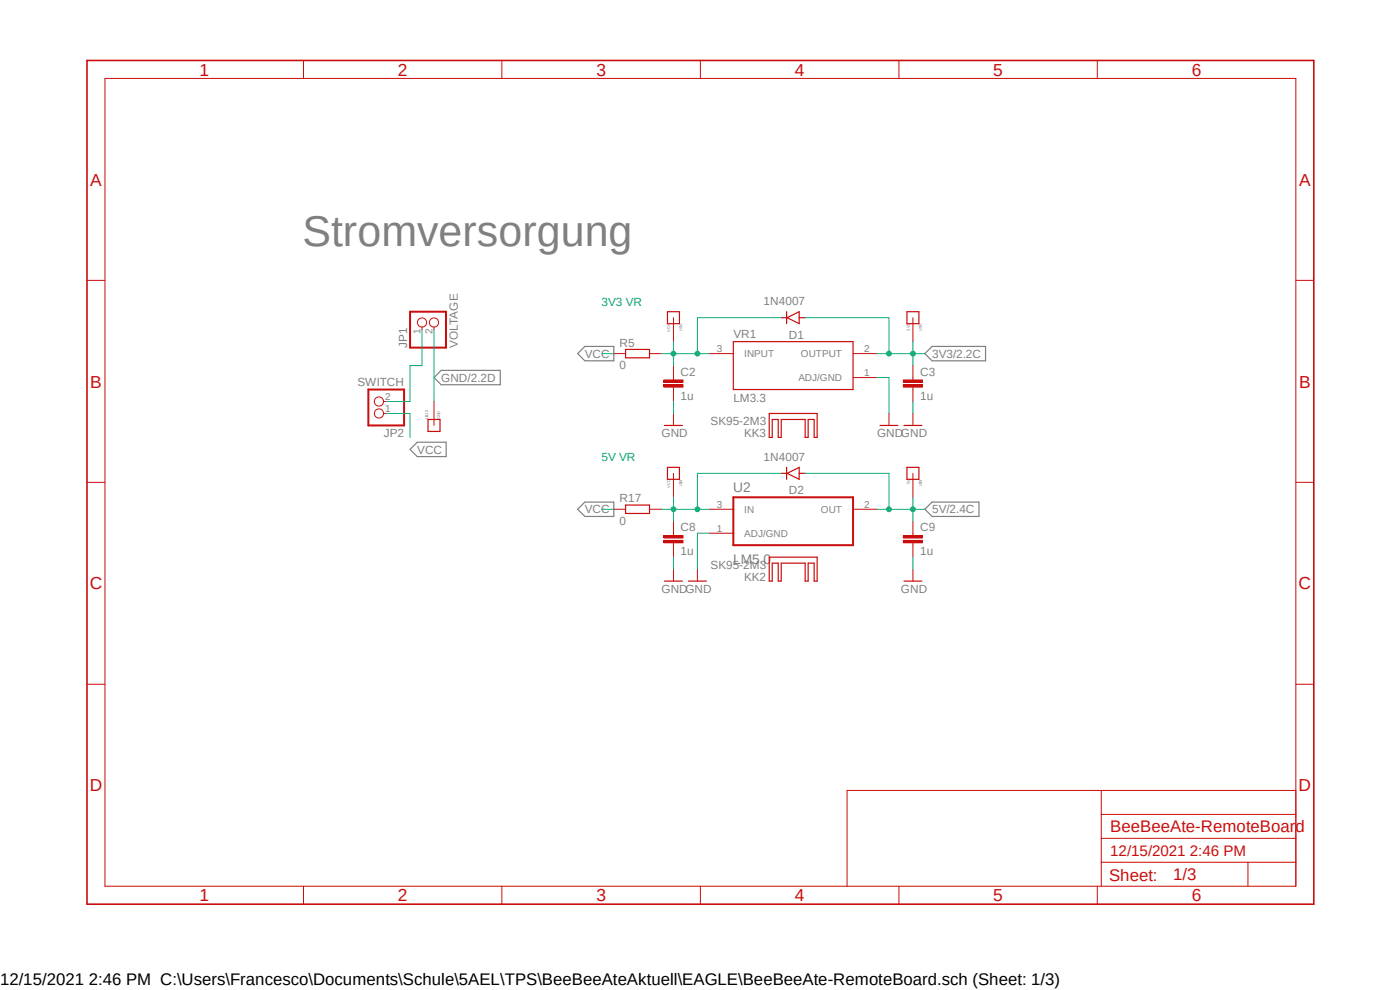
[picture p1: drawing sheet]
<svg xmlns="http://www.w3.org/2000/svg" width="297mm" height="210mm" viewBox="0 0 297 210" stroke-linecap="round" stroke-linejoin="round" font-family="sans-serif">
<path d="M17.9 12.5l261.2 179.9M279.1 12.5l-261.2 179.9" fill="none" stroke="#fff" stroke-width=".21"/>
<path d="M122.6 75l1.5-1.5h6.1v3h-6.1zM196.2 75l1.5-1.5h11.4v3h-11.4zM88.5 93.8h6.2v3.1h-6.2l-1.5-1.6zM92.1 80.1l1.5-1.5h12.5v3h-12.5zM124.1 106.5h6.1v3.1h-6.1l-1.5-1.6zM197.7 106.5h10v3.1h-10l-1.5-1.6z" fill="none" stroke="#808080" stroke-width=".25"/>
<path d="M142.9 80.1v.5M142.9 82.1v.5" fill="none" stroke="#c90d0c" stroke-width=".21"/>
<path d="M140.8 81.6h4.1v.5h-4.1z" fill-rule="evenodd" fill="#c90d0c"/>
<path d="M140.8 81.6h4.1v.5h-4.1z" fill="none" stroke="#c90d0c" stroke-width=".21"/>
<path d="M140.8 80.6h4.1v.5h-4.1z" fill-rule="evenodd" fill="#c90d0c"/>
<path d="M142.9 77.6v2.5M140.8 80.6h4.1v.5h-4.1zM142.9 82.6v2.6M193.7 80.1v.5M193.7 82.1v.5" fill="none" stroke="#c90d0c" stroke-width=".21"/>
<path d="M191.6 81.6h4.1v.5h-4.1z" fill-rule="evenodd" fill="#c90d0c"/>
<path d="M191.6 81.6h4.1v.5h-4.1z" fill="none" stroke="#c90d0c" stroke-width=".21"/>
<path d="M191.6 80.6h4.1v.5h-4.1z" fill-rule="evenodd" fill="#c90d0c"/>
<g fill="none" stroke="#c90d0c" stroke-width=".21">
<path d="M89.5 69.4v.5M92.1 69.4v.5M130.2 75h2.5M137.8 75h2.5M142.9 67.4v5.1M150.5 75h5.1M181 75h5.1M193.7 67.4v5.1M193.7 77.6v2.5M81.4 87.7h.5M81.4 85.2h.5M92.1 85.2v5.1"/>
<path d="M142.9 87.7v2.6M181 80.1h5.1M188.6 87.7v2.6M191.6 80.6h4.1v.5h-4.1zM193.7 82.6v2.6M193.7 87.7v2.6M142.9 113.1v.5M142.9 115.1v.6"/>
<circle cx="89.5" cy="68.4" r=".98"/>
<circle cx="92.1" cy="68.4" r=".98"/>
<circle cx="80.4" cy="85.2" r=".98"/>
<circle cx="80.4" cy="87.7" r=".98"/>
</g>
<path d="M132.7 74.1h5.1v1.8h-5.1zM141.6 66.1h2.5v2.6h-2.5zM155.6 72.5h25.4v10.1h-25.4zM165.7 67.4h1.3M166.9 66.1v2.6M167 67.4l2.5-1.3v2.6zM169.5 67.4h1.3M192.4 66.1h2.5v2.6h-2.5zM90.8 89h2.5v2.5h-2.5zM141 90.3h3.8M186.7 90.3h3.8M191.8 90.3h3.8" fill="none" stroke="#c90d0c" stroke-width=".25"/>
<path d="M87 66.1h7.6v7.6h-7.6zM78.1 82.6h7.6v7.7h-7.6z" fill="none" stroke="#c90d0c" stroke-width=".42"/>
<path d="M140.8 114.6h4.1v.5h-4.1z" fill-rule="evenodd" fill="#c90d0c"/>
<path d="M140.8 114.6h4.1v.5h-4.1z" fill="none" stroke="#c90d0c" stroke-width=".21"/>
<path d="M140.8 113.6h4.1v.5h-4.1z" fill-rule="evenodd" fill="#c90d0c"/>
<path d="M140.8 113.6h4.1v.5h-4.1zM142.9 110.6v2.5M142.9 115.7v2.5M193.7 113.1v.5M193.7 115.1v.6" fill="none" stroke="#c90d0c" stroke-width=".21"/>
<path d="M191.6 114.6h4.1v.5h-4.1z" fill-rule="evenodd" fill="#c90d0c"/>
<path d="M191.6 114.6h4.1v.5h-4.1z" fill="none" stroke="#c90d0c" stroke-width=".21"/>
<path d="M191.6 113.6h4.1v.5h-4.1z" fill-rule="evenodd" fill="#c90d0c"/>
<g fill="none" stroke="#c90d0c" stroke-width=".21">
<path d="M22.3 16.6h252.6v171.4h-252.6zM64.4 12.8v3.8M106.5 12.8v3.8M148.6 12.8v3.8M190.7 12.8v3.8M232.8 12.8v3.8M18.5 59.5h3.8M274.9 59.5h3.8M18.5 102.3h3.8M130.2 108h2.5M137.8 108h2.5M142.9 100.4v5.1"/>
<path d="M150.5 108h5.1M150.5 113.1h5.1M181 108h5.1M191.6 113.6h4.1v.5h-4.1zM193.7 100.4v5.1M193.7 110.6v2.5M193.7 115.7v2.5M274.9 102.3h3.8M142.9 120.7v2.6M148 120.7v2.6M193.7 120.7v2.6M18.5 145.2h3.8"/>
<path d="M274.9 145.2h3.8M233.6 167.7v20.3M233.6 177.8h41.3M233.6 172.8h41.3M274.9 167.7h-95.2v20.3M64.4 188v3.8M106.5 188v3.8M148.6 188v3.8M190.7 188v3.8M232.8 188v3.8M233.6 182.9h41.3M264.8 182.9v5.1"/>
</g>
<path d="M141.6 99.1h2.5v2.6h-2.5zM163.2 87.7h10.2v5.1h-.7v-3.8h-1.3v3.8h-.6v-3.8h-5.1v3.8h-.6v-3.8h-1.3v3.8h-.6zM166.9 99.1v2.6M192.4 99.1h2.5v2.6h-2.5zM132.7 107.1h5.1v1.8h-5.1zM163.2 118.2h10.2v5.1h-.7v-3.8h-1.3v3.8h-.6v-3.8h-5.1v3.8h-.6v-3.8h-1.3v3.8h-.6zM165.7 100.4h1.3M167 100.4l2.5-1.3v2.6zM169.5 100.4h1.3M141 123.3h3.8M146 123.3h3.9M191.8 123.3h3.8" fill="none" stroke="#c90d0c" stroke-width=".25"/>
<path d="M155.6 105.5h25.4v10.2h-25.4z" fill="none" stroke="#c90d0c" stroke-width=".42"/>
<path d="M18.5 12.8h260.2v179h-260.2z" fill="none" stroke="#c90d0c" stroke-width=".34"/>
<path d="M127.6 75h2.6M186.1 75h10.1M193.7 75v2.6M81.9 87.7h5.1v5.1M127.6 108h2.6" fill="none" stroke="#0dab76" stroke-width=".21"/>
<circle cx="193.7" cy="75" r=".51" fill="#0dab76"/>
<g fill="none" stroke="#0dab76" stroke-width=".21">
<path d="M170.8 67.4h17.8v7.6M193.7 72.5v2.5"/>
<circle cx="193.7" cy="75" r=".51"/>
</g>
<circle cx="188.6" cy="75" r=".51" fill="#0dab76"/>
<g fill="none" stroke="#0dab76" stroke-width=".21">
<path d="M92.1 69.9v15.3M140.3 75h7.7M142.9 75v2.6M142.9 85.2v2.5M186.1 80.1h2.5v7.6M193.7 85.2v2.5M142.9 118.2v2.5M150.5 113.1h-2.5v7.6M193.7 118.2v2.5"/>
<circle cx="188.6" cy="75" r=".51"/>
</g>
<circle cx="142.9" cy="75" r=".51" fill="#0dab76"/>
<g fill="none" stroke="#0dab76" stroke-width=".21">
<path d="M142.9 72.5v2.5M165.7 67.4h-17.7v7.6h2.5"/>
<circle cx="142.9" cy="75" r=".51"/>
</g>
<circle cx="148" cy="75" r=".51" fill="#0dab76"/>
<g fill="none" stroke="#0dab76" stroke-width=".21">
<path d="M89.5 69.9v7.7h-2.5v7.6h-5.1M186.1 108h10.1M193.7 108v2.6"/>
<circle cx="148" cy="75" r=".51"/>
</g>
<circle cx="193.7" cy="108" r=".51" fill="#0dab76"/>
<g fill="none" stroke="#0dab76" stroke-width=".21">
<path d="M170.8 100.4h17.8v7.6M193.7 105.5v2.5"/>
<circle cx="193.7" cy="108" r=".51"/>
</g>
<circle cx="188.6" cy="108" r=".51" fill="#0dab76"/>
<g fill="none" stroke="#0dab76" stroke-width=".21">
<path d="M140.3 108h7.7M142.9 108v2.6"/>
<circle cx="188.6" cy="108" r=".51"/>
</g>
<circle cx="142.9" cy="108" r=".51" fill="#0dab76"/>
<g fill="none" stroke="#0dab76" stroke-width=".21">
<path d="M142.9 105.5v2.5M165.7 100.4h-17.7v7.6h2.5"/>
<circle cx="142.9" cy="108" r=".51"/>
</g>
<circle cx="148" cy="108" r=".51" fill="#0dab76"/>
<circle cx="148" cy="108" r=".51" fill="none" stroke="#0dab76" stroke-width=".21"/>
<text font-size="9.1" fill="#808080" x="64.2" y="52.2">Stromversorgung</text>
<g font-size="3.7" fill="#c90d0c">
<text x="42.3" y="16">1</text>
<text x="84.4" y="16">2</text>
<text x="126.5" y="16">3</text>
<text x="168.6" y="16">4</text>
<text x="210.7" y="16">5</text>
<text x="252.9" y="16">6</text>
<text x="19.1" y="39.4">A</text>
<text x="275.6" y="39.4">A</text>
<text x="19.1" y="82.2">B</text>
<text x="275.6" y="82.2">B</text>
<text x="19" y="125.1">C</text>
<text x="275.5" y="125.1">C</text>
<text x="19" y="167.9">D</text>
<text x="275.5" y="167.9">D</text>
<text x="42.3" y="191.2">1</text>
<text x="84.4" y="191.2">2</text>
<text x="126.5" y="191.2">3</text>
<text x="168.6" y="191.2">4</text>
<text x="210.7" y="191.2">5</text>
<text x="252.9" y="191.2">6</text>
</g>
<g font-size="3.6" fill="#c90d0c">
<text x="235.5" y="176.6">BeeBeeAte-RemoteBoard</text>
<text x="235.3" y="186.9">Sheet:</text>
<text x="248.9" y="186.7">1/3</text>
</g>
<text font-size="3.6" x="0" y="208.9">12/15/2021 2:46 PM C:\Users\Francesco\Documents\Schule\5AEL\TPS\BeeBeeAteAktuell\EAGLE\BeeBeeAte-RemoteBoard.sch (Sheet: 1/3)</text>
<text font-size="3.2" fill="#c90d0c" x="235.5" y="181.7">12/15/2021 2:46 PM</text>
<g font-size="2.9" fill="#808080">
<text x="155.6" y="104.5">U2</text>
<text x="155.6" y="119.6">LM5.0</text>
</g>
<g font-size="2.5" fill="#0dab76">
<text x="127.6" y="64.9">3V3 VR</text>
<text x="127.6" y="97.9">5V VR</text>
</g>
<g font-size="2.5" fill="#808080">
<text x="162" y="64.7">1N4007</text>
<text x="155.6" y="71.7">VR1</text>
<text x="167.3" y="71.8">D1</text>
<text x="86.4" y="73.7" transform="rotate(-90 86.4 73.7)">JP1</text>
<text x="97.2" y="73.7" transform="rotate(-90 97.2 73.7)">VOLTAGE</text>
<text x="124.1" y="75.9">VCC</text>
<text x="131.4" y="73.5">R5</text>
<text x="197.7" y="75.9">3V3/2.2C</text>
<text x="75.8" y="81.9">SWITCH</text>
<text x="93.6" y="81">GND/2.2D</text>
<text x="131.4" y="78.3">0</text>
<text x="144.4" y="79.7">C2</text>
<text x="195.2" y="79.7">C3</text>
<text x="144.4" y="84.8">1u</text>
<text x="155.6" y="85.2">LM3.3</text>
<text x="195.2" y="84.8">1u</text>
<text x="81.4" y="92.7">JP2</text>
<text x="140.3" y="92.8">GND</text>
<text x="150.8" y="90.1">SK95-2M3</text>
<text x="157.9" y="92.7">KK3</text>
<text x="186.1" y="92.8">GNDGND</text>
<text x="88.5" y="96.2">VCC</text>
<text x="162" y="97.7">1N4007</text>
<text x="131.4" y="106.6">R17</text>
<text x="167.3" y="104.8">D2</text>
<text x="124.1" y="108.9">VCC</text>
<text x="131.4" y="111.3">0</text>
<text x="144.4" y="112.7">C8</text>
<text x="195.2" y="112.7">C9</text>
<text x="197.7" y="108.9">5V/2.4C</text>
<text x="144.4" y="117.8">1u</text>
<text x="195.2" y="117.8">1u</text>
<text x="140.3" y="125.8">GNDGND</text>
<text x="150.8" y="120.6">SK95-2M3</text>
<text x="157.9" y="123.1">KK2</text>
<text x="191.1" y="125.8">GND</text>
</g>
<g font-size="2.1" fill="#808080">
<text x="89.2" y="71" transform="rotate(-90 89.2 71)">1</text>
<text x="91.7" y="71" transform="rotate(-90 91.7 71)">2</text>
<text x="152.1" y="74.7">3</text>
<text x="157.9" y="75.8">INPUT</text>
<text x="169.9" y="75.8">OUTPUT</text>
<text x="183.3" y="74.7">2</text>
<text x="169.4" y="80.9">ADJ/GND</text>
<text x="183.3" y="79.8">1</text>
<text x="81.7" y="87.4">1</text>
<text x="81.7" y="84.8">2</text>
<text x="152.1" y="107.7">3</text>
<text x="183.3" y="107.7">2</text>
<text x="152.1" y="112.8">1</text>
<text x="157.9" y="108.8">IN</text>
<text x="157.9" y="113.9">ADJ/GND</text>
<text x="174.2" y="108.8">OUT</text>
</g>
<g font-size=".8" fill="#808080">
<text x="142.2" y="70.4" transform="rotate(-90 142.2 70.4)">VCC</text>
<text x="144.7" y="70.1" transform="rotate(-90 144.7 70.1)">U$4</text>
<text x="193" y="70.1" transform="rotate(-90 193 70.1)">3V3</text>
<text x="195.5" y="70.1" transform="rotate(-90 195.5 70.1)">U$5</text>
<text x="90.8" y="89" transform="rotate(-90 90.8 89)">U$10</text>
<text x="93.3" y="89" transform="rotate(-90 93.3 89)">GND</text>
<text x="142.2" y="103.4" transform="rotate(-90 142.2 103.4)">VCC</text>
<text x="144.7" y="103.2" transform="rotate(-90 144.7 103.2)">U$8</text>
<text x="193" y="102.7" transform="rotate(-90 193 102.7)">5V</text>
<text x="195.5" y="103.2" transform="rotate(-90 195.5 103.2)">U$9</text>
</g>
</svg>
